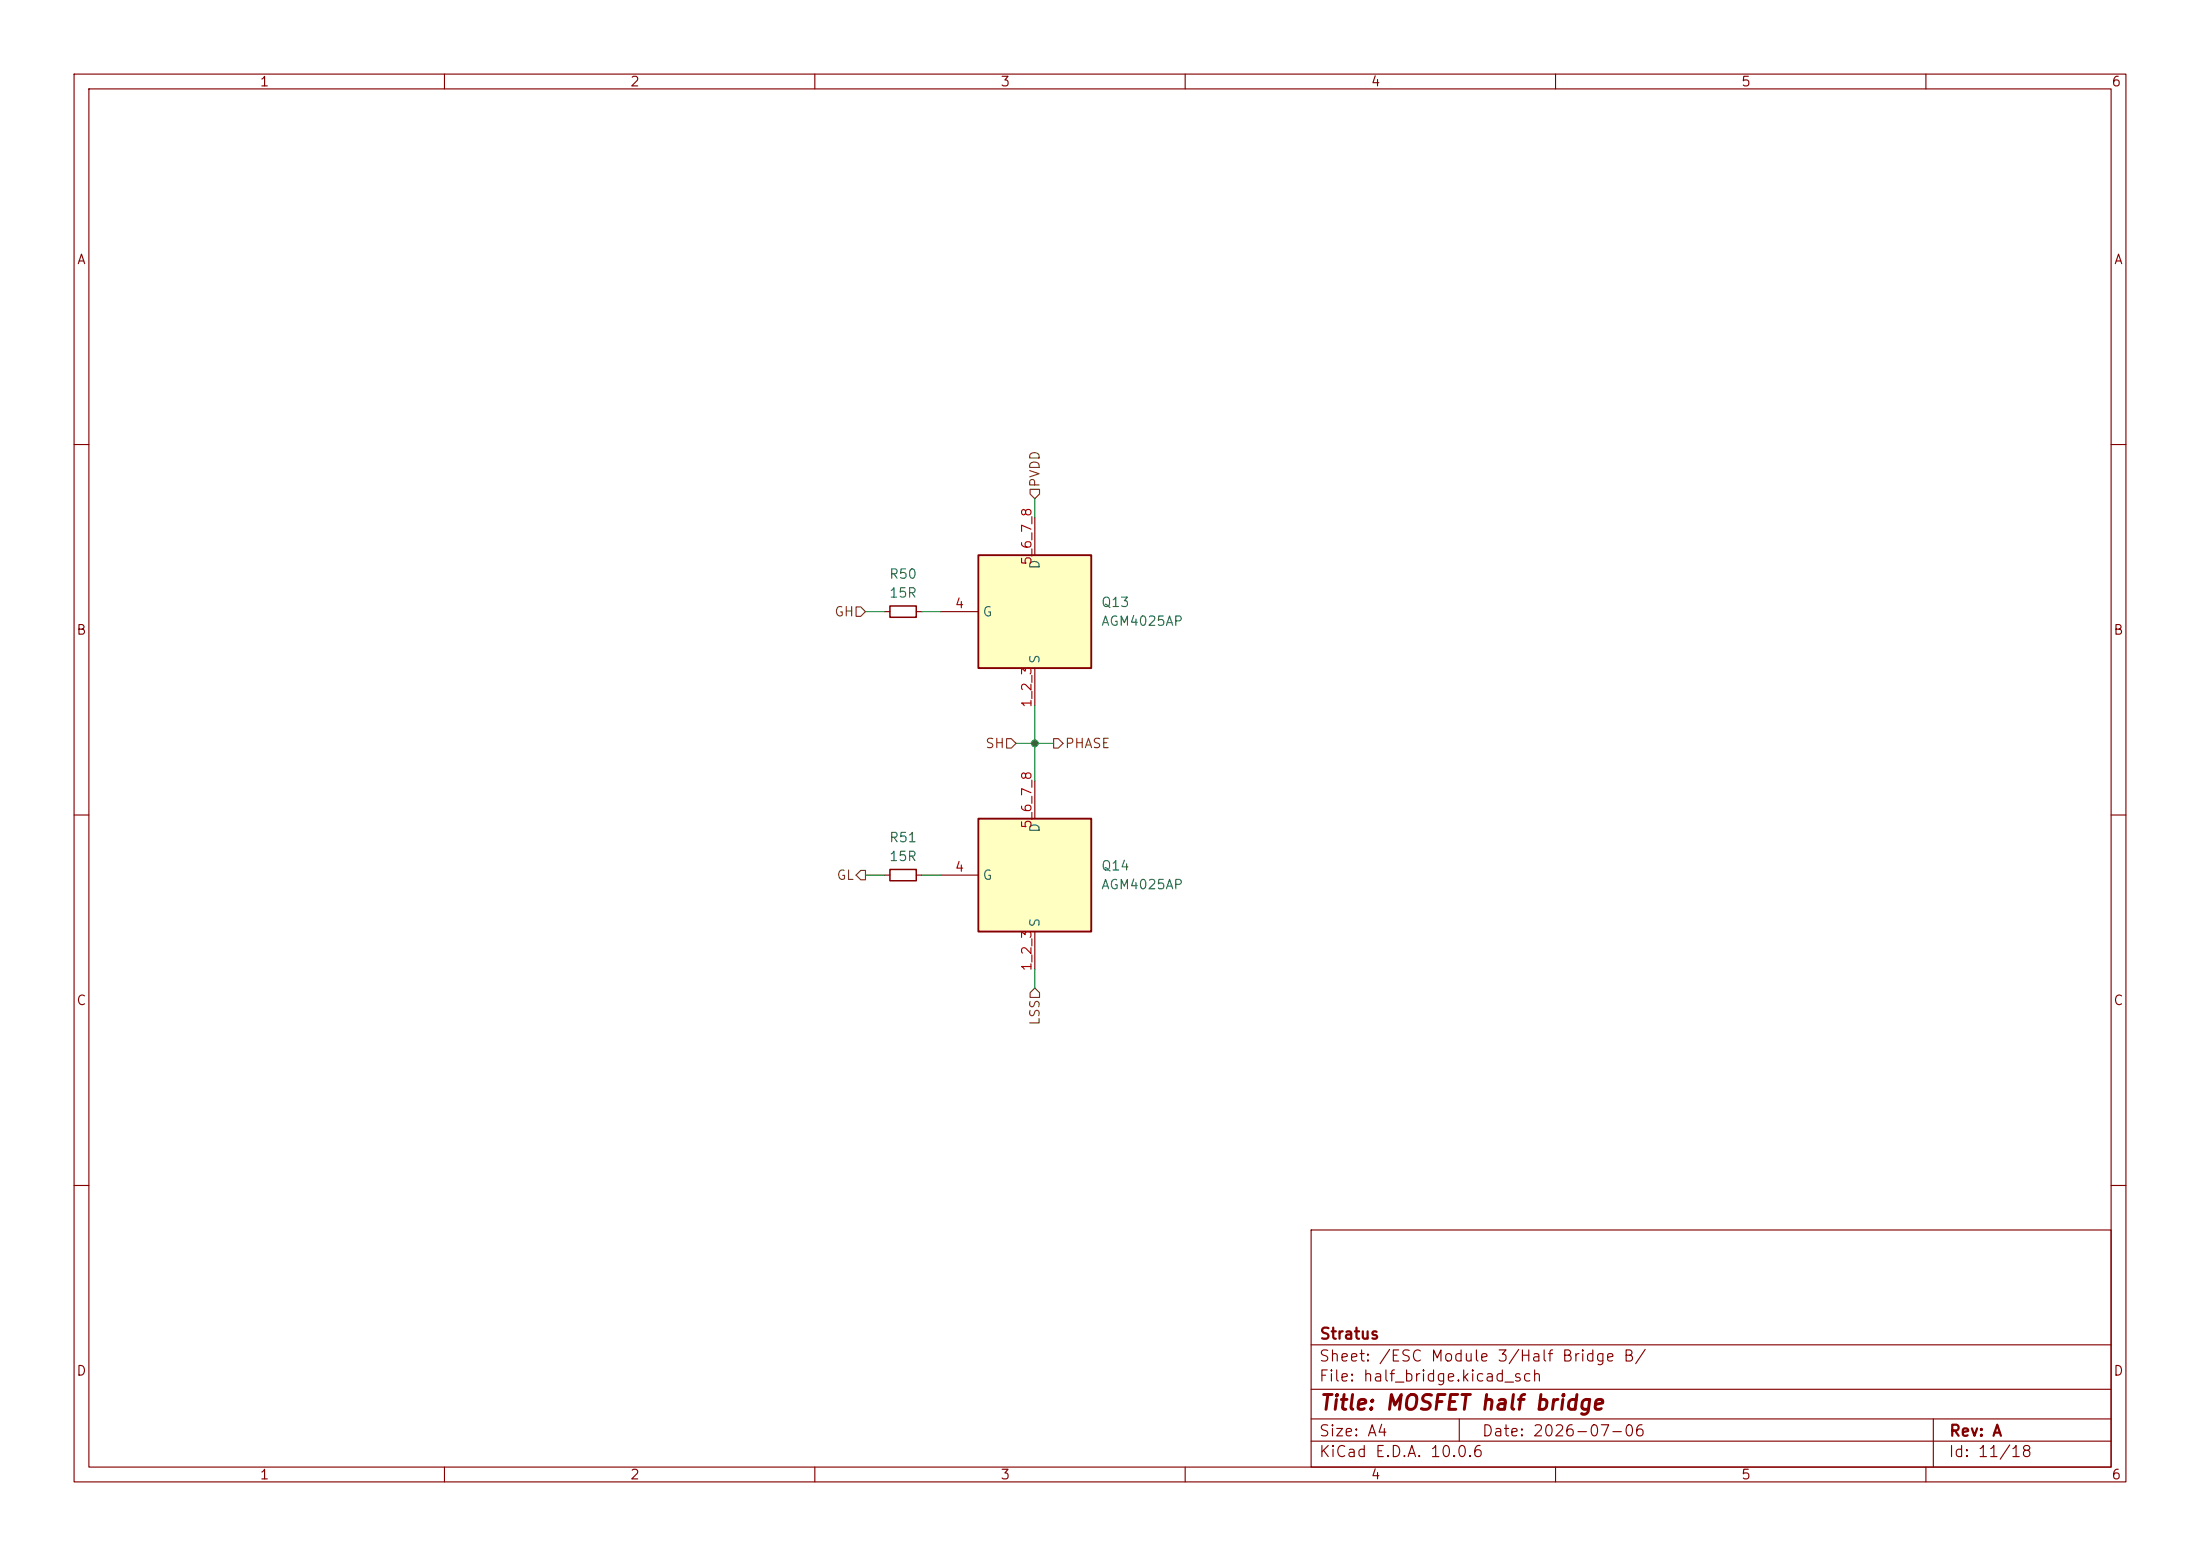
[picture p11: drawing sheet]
<svg xmlns="http://www.w3.org/2000/svg" width="297mm" height="210mm" viewBox="0 0 297 210" stroke-linecap="round" stroke-linejoin="round" font-family="sans-serif">
<g fill="none" stroke="#840000" stroke-width=".15">
<path d="M10 10h277v190h-277zM12 12h273v186h-273zM60 10v2M110 10v2M160 10v2M210 10v2M260 10v2M10 60h2M285 60h2M10 110h2M119.4 118.1h.7M123.7 118.1h.8"/>
<path d="M285 110h2M10 160h2M177 166h108v32h-108zM285 160h2M60 198v2M110 198v2M160 198v2M177 194.5h108M177 191.5h108M177 187.5h108M177 181.5h108M197 191.5v3"/>
<path d="M210 198v2M260 198v2M261 191.5v6.5"/>
</g>
<path d="M120.1 117.3h3.6v1.6h-3.6z" fill="none" stroke="#840000" stroke-width=".2"/>
<path d="M132.1 110.5h15.2v15.2h-15.2z" fill="#ffffc2"/>
<path d="M132.1 110.5h15.2v15.2h-15.2z" fill="none" stroke="#840000" stroke-width=".25"/>
<path d="M119.4 82.6h.7M123.7 82.6h.8M127 118.1h5.1M139.7 105.4v5.1M139.7 125.7v5.1" fill="none" stroke="#840000" stroke-width=".15"/>
<path d="M120.1 81.8h3.6v1.5h-3.6z" fill="none" stroke="#840000" stroke-width=".2"/>
<path d="M132.1 74.9h15.2v15.3h-15.2z" fill="#ffffc2"/>
<path d="M132.1 74.9h15.2v15.3h-15.2z" fill="none" stroke="#840000" stroke-width=".25"/>
<path d="M139.7 69.9v5M127 82.6h5.1M139.7 90.2v5.1" fill="none" stroke="#840000" stroke-width=".15"/>
<path d="M139.1 66h1.2v.7l-.6 .6-.6-.6zM115.6 81.9h.6l.6 .7-.6 .6h-.6zM135.9 99.7h.6l.7 .6-.7 .7h-.6zM142.2 99.7h.7l.6 .6-.6 .7h-.7zM116.2 117.5h.6v1.2h-.6l-.6-.6zM139.7 133.4l.6 .6v.6h-1.2v-.6z" fill="none" stroke="#725600" stroke-width=".15"/>
<path d="M139.7 67.3v2.6M116.8 82.6h2.6M124.5 82.6h2.5M139.7 95.3v10.1M116.8 118.1h2.6M124.5 118.1h2.5M137.2 100.3h5M139.7 130.8v2.6" fill="none" stroke="#009600" stroke-width=".15"/>
<circle cx="139.7" cy="100.3" r=".46" fill="#009600" stroke="#009600" stroke-width=".14"/>
<text font-size="2" fill="#840000" x="178" y="190.8">Title: MOSFET half bridge</text>
<g font-size="1.5" fill="#840000">
<text x="178" y="184.1">Sheet: /ESC Module 3/Half Bridge B/</text>
<text x="178" y="181.1">Stratus</text>
<text x="178" y="186.8">File: half_bridge.kicad_sch</text>
<text x="178" y="197">KiCad E.D.A. 10.0.6</text>
<text x="178" y="194.2">Size: A4</text>
<text x="200" y="194.2">Date: 2026-07-06</text>
<text x="263" y="197">Id: 11/18</text>
<text x="263" y="194.2">Rev: A</text>
</g>
<g font-size="1.3" fill="#840000">
<text x="35" y="12">1</text>
<text x="85" y="12">2</text>
<text x="135" y="12">3</text>
<text x="185" y="12">4</text>
<text x="235" y="12">5</text>
<text x="285" y="12">6</text>
<text x="10.3" y="36">A</text>
<text x="285.3" y="36">A</text>
<text x="10.2" y="86">B</text>
<text x="285.2" y="86">B</text>
<text x="10.2" y="136">C</text>
<text x="285.2" y="136">C</text>
<text x="10.2" y="186">D</text>
<text x="285.2" y="186">D</text>
<text x="35" y="200">1</text>
<text x="85" y="200">2</text>
<text x="135" y="200">3</text>
<text x="185" y="200">4</text>
<text x="235" y="200">5</text>
<text x="285" y="200">6</text>
</g>
<g font-size="1.3" fill="#725600">
<text x="140.7" y="65.9" transform="rotate(-90 140.7 65.9)">PVDD</text>
<text x="112.6" y="83.5">GH</text>
<text x="132.9" y="101.3">SH</text>
<text x="143.7" y="101.3">PHASE</text>
<text x="112.9" y="119.1">GL</text>
<text x="140.7" y="138.5" transform="rotate(-90 140.7 138.5)">LSS</text>
</g>
<g font-size="1.3" fill="#a90000">
<text x="139.6" y="76.4" transform="rotate(-90 139.6 76.4)">5_6_7_8</text>
<text x="128.8" y="82.4">4</text>
<text x="139.6" y="95.6" transform="rotate(-90 139.6 95.6)">1_2_3</text>
<text x="139.6" y="111.9" transform="rotate(-90 139.6 111.9)">5_6_7_8</text>
<text x="128.8" y="118">4</text>
<text x="139.6" y="131.2" transform="rotate(-90 139.6 131.2)">1_2_3</text>
</g>
<g font-size="1.3" fill="#006464">
<text x="140.7" y="76.9" transform="rotate(-90 140.7 76.9)">D</text>
<text x="119.9" y="78.4">R50</text>
<text x="119.9" y="81">15R</text>
<text x="132.6" y="83.5">G</text>
<text x="148.6" y="82.2">Q13</text>
<text x="140.7" y="89.7" transform="rotate(-90 140.7 89.7)">S</text>
<text x="148.6" y="84.8">AGM4025AP</text>
<text x="119.9" y="114">R51</text>
<text x="140.7" y="112.5" transform="rotate(-90 140.7 112.5)">D</text>
<text x="119.9" y="116.5">15R</text>
<text x="132.6" y="119.1">G</text>
<text x="148.6" y="117.8">Q14</text>
<text x="140.7" y="125.2" transform="rotate(-90 140.7 125.2)">S</text>
<text x="148.6" y="120.3">AGM4025AP</text>
</g>
</svg>
